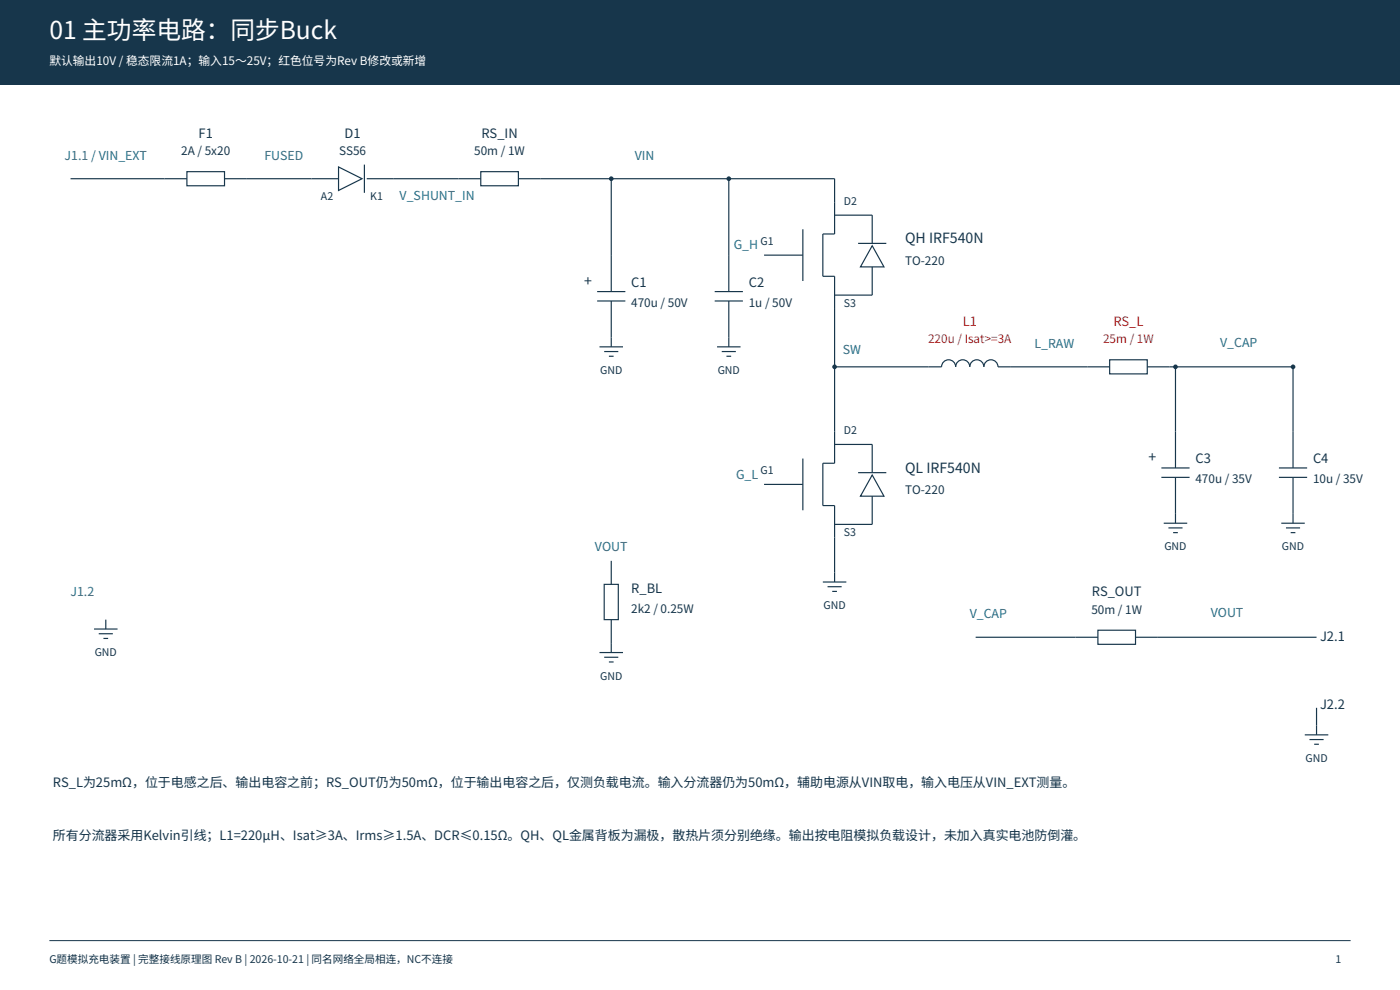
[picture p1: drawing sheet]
<svg xmlns="http://www.w3.org/2000/svg" width="420mm" height="297mm" viewBox="0 0 420 297" stroke-linecap="round" stroke-linejoin="round" font-family="sans-serif">
<path d="M0 0h420.2v25.4h-420.2z" fill-rule="evenodd" fill="#17364b"/>
<path d="M14.8 282.2h390.5" fill="none" stroke="#17364b" stroke-width=".3"/>
<path d="M21.2 53.6h34.9M56.1 51.5h11.3v4.2h-11.3zM67.4 53.6h34.2M101.6 50.1l7.1 3.5-7.1 3.5zM109.4 49.4v8.5M110.1 53.6h34.2M144.3 51.5h11.3v4.2h-11.3zM155.6 53.6h94.9" fill="none" stroke="#17364b" stroke-width=".35"/>
<g fill="#17364b">
<circle cx="183.4" cy="53.6" r=".71"/>
<circle cx="218.7" cy="53.6" r=".71"/>
</g>
<g fill="none" stroke="#17364b" stroke-width=".35">
<path d="M183.4 53.6v33.9M218.7 53.6v33.9M250.5 53.6v16.6h-3.6v12.7h3.6v46.6M229.3 76.6h11.6M240.9 68.8v15.5M250.5 64.6h11.3v8.4M257.5 73h8.5M261.8 73.7l3.5 6.4h-7.1zM179.2 87.5h8.5M179.2 90.3h8.5M183.4 90.3v13.8M214.5 87.5h8.5"/>
<path d="M214.5 90.3h8.5M218.7 90.3v13.8M261.8 80.1v8.4h-11.3M179.9 104.1h7.1M181.3 105.5h4.3M182.7 106.9h1.4M215.2 104.1h7M216.6 105.5h4.2M218 106.9h1.4"/>
</g>
<circle cx="250.5" cy="110.1" r=".71" fill="#17364b"/>
<g fill="none" stroke="#17364b" stroke-width=".35">
<path d="M250.5 110.1h32.1a2.12 2.12 0 0 1 2.1-2.1 2.12 2.12 0 0 1 2.1 2.1 2.12 2.12 0 0 1 2.1-2.1 2.12 2.12 0 0 1 2.1 2.1 2.12 2.12 0 0 1 2.2-2.1 2.12 2.12 0 0 1 2.1 2.1 2.12 2.12 0 0 1 2.1-2.2 2.12 2.12 0 0 1 2.1 2.2h33.5M333 107.9h11.3v4.3h-11.3zM344.3 110.1h43.8M240.9 137.6v15.5M250.5 129.5v9.5h-3.6v12.7h3.6v22.9M250.5 133.3h11.3v8.5M229.3 145.3h11.6M257.5 141.8h8.5M261.8 142.5l3.5 6.4h-7.1zM261.8 148.9v8.4h-11.3M246.9 174.6h7.1M248.4 176h4.2"/>
<path d="M249.8 177.4h1.4"/>
</g>
<circle cx="352.8" cy="110.1" r=".71" fill="#17364b"/>
<path d="M352.8 110.1v30.3M348.5 140.4h8.5M348.5 143.2h8.5M349.2 157h7.1M350.7 158.4h4.2M352.1 159.8h1.4M352.8 143.2v13.8" fill="none" stroke="#17364b" stroke-width=".35"/>
<circle cx="388.1" cy="110.1" r=".71" fill="#17364b"/>
<g fill="none" stroke="#17364b" stroke-width=".35">
<path d="M388.1 110.1v30.3M383.8 140.4h8.5M383.8 143.2h8.5M384.5 157h7.1M385.9 158.4h4.3M387.3 159.8h1.5M388.1 143.2v13.8M181.3 175.3h4.3v10.6h-4.3zM183.4 168.3v7M28.2 188.7h7.1M29.6 190.1h4.3M31 191.6h1.5"/>
<path d="M31.7 185.9v2.8M179.9 195.8h7.1M181.3 197.2h4.3M182.7 198.6h1.4M183.4 185.9v9.9M292.8 191.2h36.7M329.5 189.1h11.3v4.2h-11.3zM340.8 191.2h54.3M395.1 212.4v8.1M391.6 220.5h7M393 221.9h4.2M394.4 223.3h1.4"/>
</g>
<text font-size="7.4" fill="#fff" x="14.8" y="11.6">01 主功率电路：同步Buck</text>
<g font-size="4.2" fill="#17364b">
<text x="271.6" y="73">QH IRF540N</text>
<text x="175.3" y="85.7">+</text>
<text x="271.6" y="141.8">QL IRF540N</text>
<text x="344.7" y="138.6">+</text>
</g>
<g font-size="3.9" fill="#17364b">
<text x="59.6" y="41.3">F1</text>
<text x="103.4" y="41.3">D1</text>
<text x="144.5" y="41.3">RS_IN</text>
<text x="189.4" y="86.1">C1</text>
<text x="224.7" y="86.1">C2</text>
<text x="358.8" y="139">C3</text>
<text x="394.1" y="139">C4</text>
<text x="189.4" y="177.8">R_BL</text>
<text x="327.7" y="178.9">RS_OUT</text>
<text x="396.2" y="192.3">J2.1</text>
<text x="396.2" y="212.7">J2.2</text>
<text x="15.9" y="236">RS_L为25mΩ，位于电感之后、输出电容之前；RS_OUT仍为50mΩ，位于输出电容之后，仅测负载电流。输入分流器仍为50mΩ，辅助电源从VIN取电，输入电压从VIN_EXT测量。</text>
<text x="15.9" y="251.9">所有分流器采用Kelvin引线；L1=220μH、Isat≥3A、Irms≥1.5A、DCR≤0.15Ω。QH、QL金属背板为漏极，散热片须分别绝缘。输出按电阻模拟负载设计，未加入真实电池防倒灌。</text>
</g>
<g font-size="3.9" fill="#b13232">
<text x="288.9" y="97.7">L1</text>
<text x="334.1" y="97.7">RS_L</text>
</g>
<g font-size="3.7" fill="#18728c">
<text x="19.4" y="48">J1.1 / VIN_EXT</text>
<text x="79.4" y="48">FUSED</text>
<text x="190.5" y="48">VIN</text>
<text x="119.9" y="60">V_SHUNT_IN</text>
<text x="220.2" y="74.8">G_H</text>
<text x="252.9" y="106.2">SW</text>
<text x="310.4" y="104.4">L_RAW</text>
<text x="366.2" y="104.1">V_CAP</text>
<text x="220.9" y="143.6">G_L</text>
<text x="178.6" y="165.5">VOUT</text>
<text x="21.2" y="178.9">J1.2</text>
<text x="291" y="185.6">V_CAP</text>
<text x="363.4" y="185.2">VOUT</text>
</g>
<text font-size="3.5" fill="#fff" x="14.8" y="19.4">默认输出10V / 稳态限流1A；输入15～25V；红色位号为Rev B修改或新增</text>
<g font-size="3.5" fill="#17364b">
<text x="54.4" y="46.6">2A / 5x20</text>
<text x="101.8" y="46.6">SS56</text>
<text x="142.3" y="46.6">50m / 1W</text>
<text x="271.6" y="79.4">TO-220</text>
<text x="189.4" y="92.1">470u / 50V</text>
<text x="224.7" y="92.1">1u / 50V</text>
<text x="271.6" y="148.2">TO-220</text>
<text x="358.8" y="145">470u / 35V</text>
<text x="394.1" y="145">10u / 35V</text>
<text x="189.4" y="183.8">2k2 / 0.25W</text>
<text x="327.5" y="184.1">50m / 1W</text>
</g>
<g font-size="3.5" fill="#b13232">
<text x="278.5" y="103">220u / Isat&gt;=3A</text>
<text x="331.1" y="103">25m / 1W</text>
</g>
<g font-size="3.2" fill="#17364b">
<text x="96.3" y="60">A2</text>
<text x="111.1" y="60">K1</text>
<text x="253.3" y="61.4">D2</text>
<text x="228.2" y="73.4">G1</text>
<text x="253.3" y="92.1">S3</text>
<text x="180.1" y="112.2">GND</text>
<text x="215.4" y="112.2">GND</text>
<text x="253.3" y="130.2">D2</text>
<text x="228.2" y="142.2">G1</text>
<text x="253.3" y="160.9">S3</text>
<text x="349.4" y="165.1">GND</text>
<text x="384.7" y="165.1">GND</text>
<text x="247.1" y="182.7">GND</text>
<text x="28.4" y="196.8">GND</text>
<text x="180.1" y="203.9">GND</text>
<text x="391.8" y="228.6">GND</text>
<text x="14.8" y="288.9">G题模拟充电装置 | 完整接线原理图 Rev B | 2026-10-21 | 同名网络全局相连，NC不连接</text>
<text x="400.8" y="288.9">1</text>
</g>
</svg>
